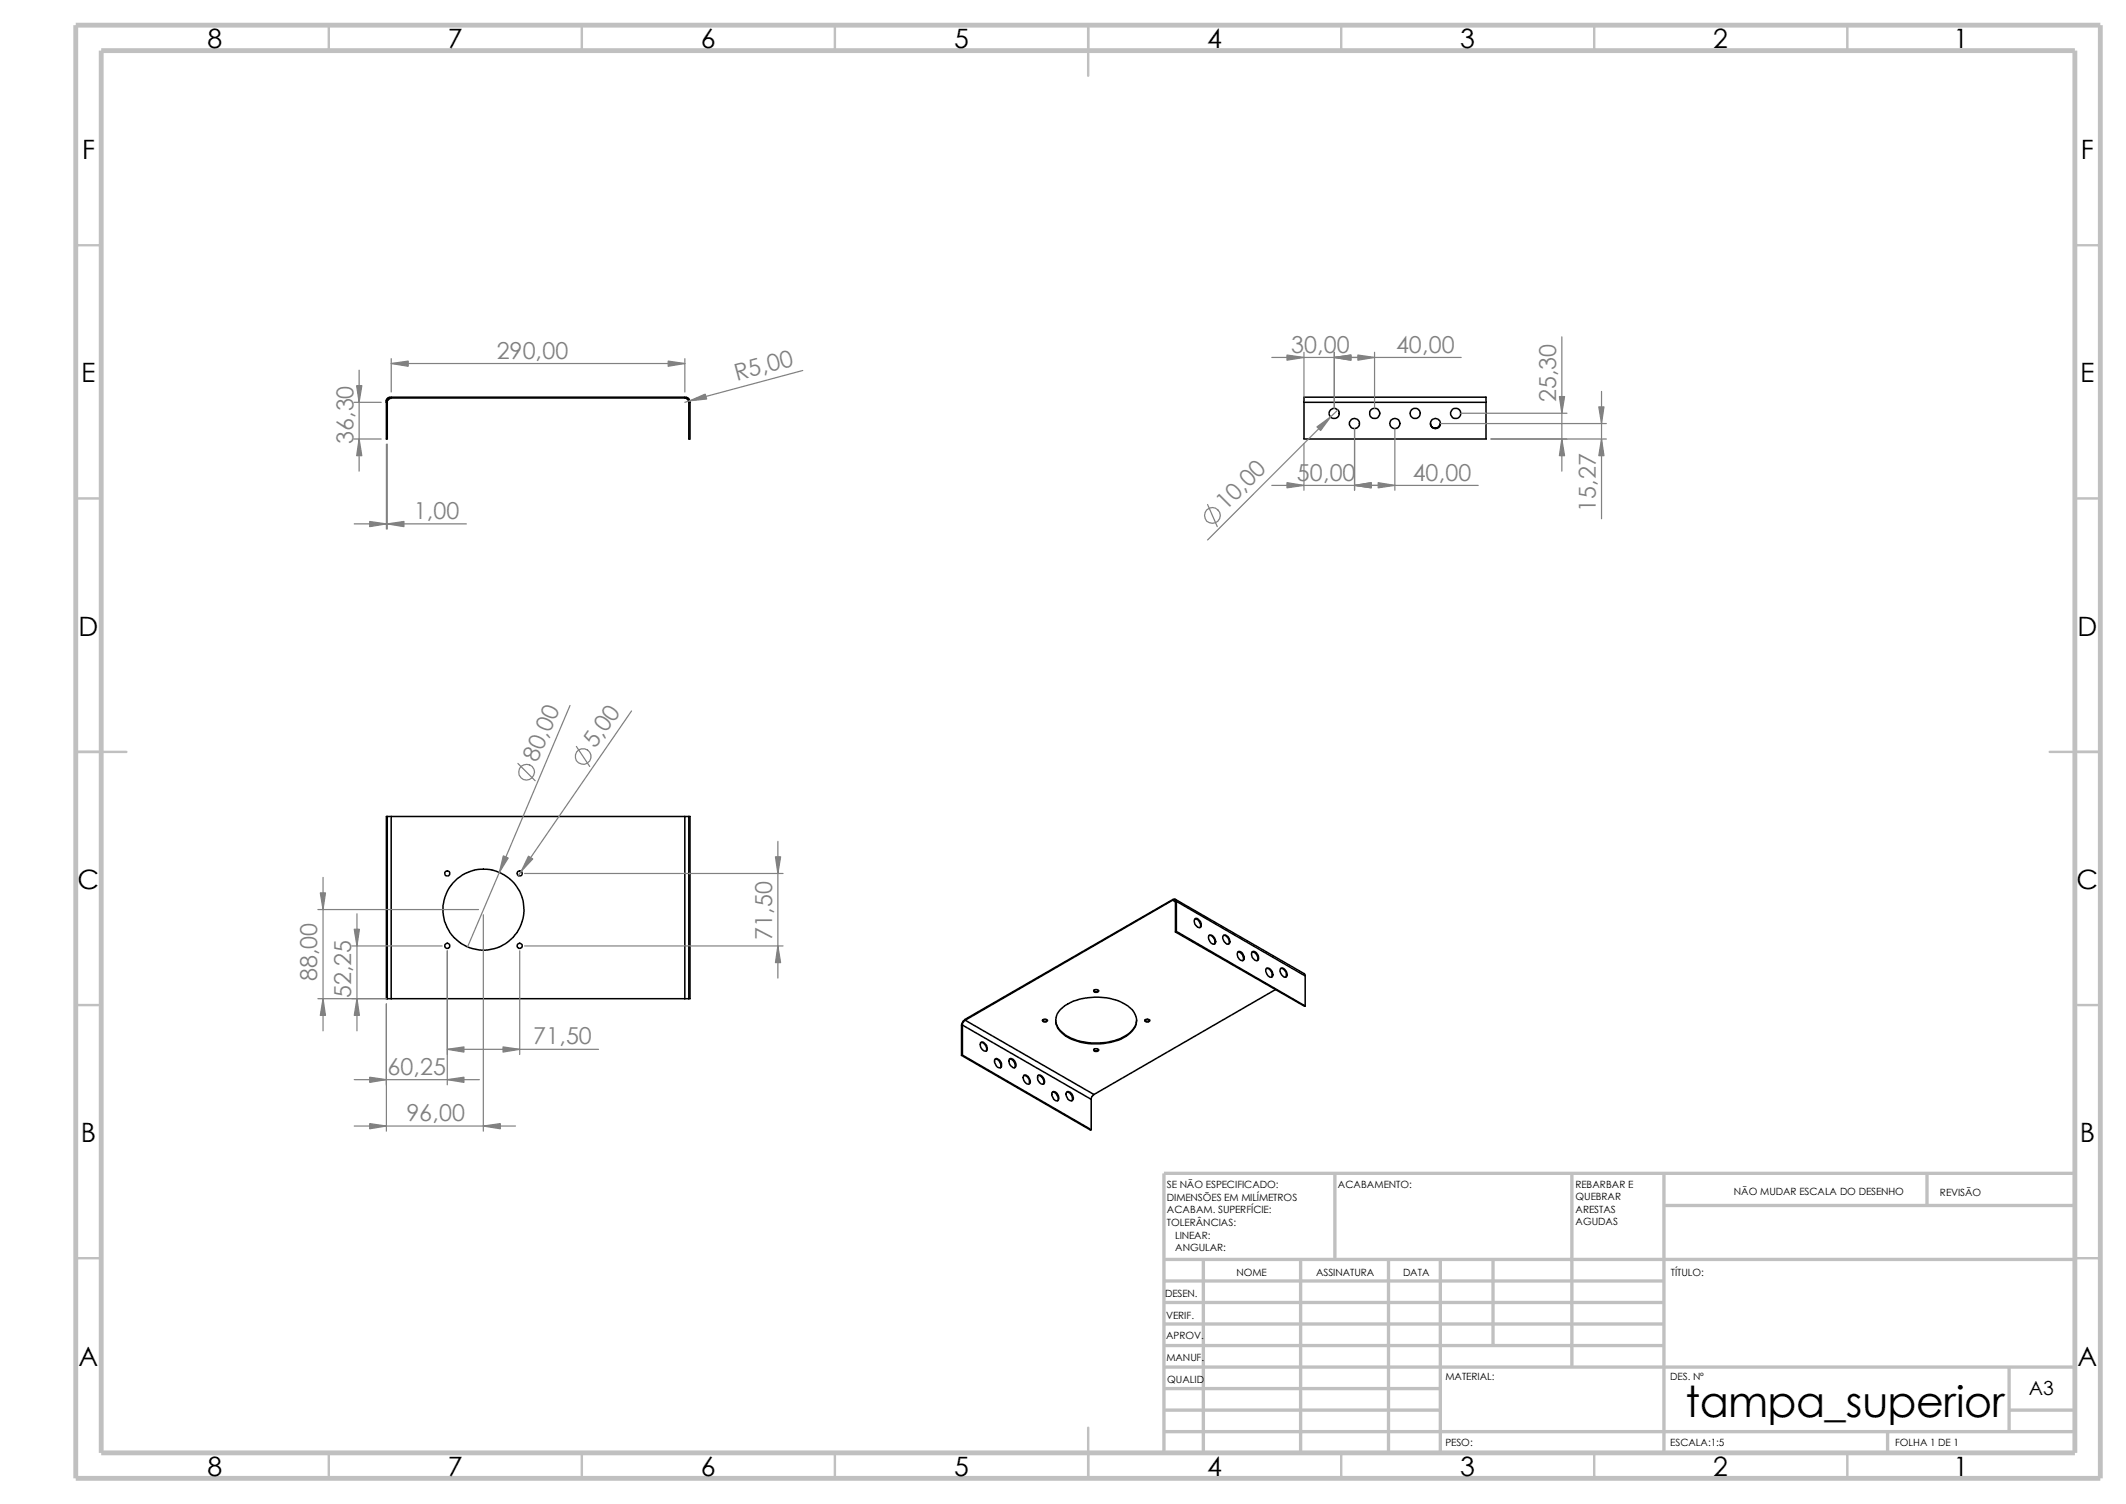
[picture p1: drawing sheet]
<svg xmlns="http://www.w3.org/2000/svg" width="297mm" height="210mm" viewBox="0 0 297 210" stroke-linecap="round" stroke-linejoin="round" font-family="sans-serif">
<g fill="none" stroke="#c0c0c0" stroke-width=".34">
<path d="M45.9 3.5v3.6M81.3 3.5v3.6M116.6 3.5v3.6M152 3.5v7.1M187.4 3.5v3.6M222.7 3.5v3.6M258.1 3.5v3.6M10.6 34.2h3.5M289.9 34.2h3.5M10.6 69.6h3.5M289.9 69.6h3.5M10.6 105h7.1"/>
<path d="M286.3 105h7.1M10.6 140.3h3.5M289.9 140.3h3.5M10.6 175.7h3.5M289.9 175.7h3.5M152 199.3v7.1M45.9 202.9v3.5M81.3 202.9v3.5M116.6 202.9v3.5M187.4 202.9v3.5M222.7 202.9v3.5M258.1 202.9v3.5"/>
</g>
<g fill="none" stroke="#c0c0c0" stroke-width=".47">
<path d="M162.6 175.9h127.3M162.6 178.9h69.9M168.1 175.9v27M181.7 175.9v27M186.5 163.8v12.1M194 175.9v27M201.2 175.9v27M208.6 175.9v12M219.6 163.8v27.1M232.5 163.8v39.1M232.5 168.3h57.4M269.2 163.8v4.5"/>
<path d="M289.9 163.8h-127.3v39.1M162.6 190.9h127.3M162.6 193.9h38.6M162.6 199.9h127.3M162.6 187.9h69.9M162.6 184.9h69.9M162.6 181.9h69.9M162.6 196.9h38.6M263.7 199.9v3M280.7 196.9h9.2M280.7 190.9v9"/>
</g>
<path d="M10.6 3.5h282.8v202.9h-282.8zM14.1 7.1h275.8v195.8h-275.8z" fill="none" stroke="#c0c0c0" stroke-width=".68" stroke-linecap="butt"/>
<g fill="none" stroke="#000" stroke-width=".21">
<path d="M53.9 56.2l.1-.3a.69 .69 0 0 1 .7-.4h41.2a.81 .81 0 0 1 .5 .7v5.1h-.2v-5.1M54.7 55.6h41.2l.3 .2 .1 .4M54.7 55.6l-.4 .1-.2 .3v5.3h-.1v-5.1M182.2 56.2v-.7h25.4v.7M182.2 56.2h25.4M182.2 56.2v5.1h25.4v-5.1M199.9 59.1l.1 .5 .5 .2 .5-.2 .2-.5M54.1 114h.6M54.1 114h-.1v25.4h.1M54.1 114v25.4M54.7 114h41M54.7 114v25.4"/>
<path d="M95.7 114h.5M95.7 114v25.4M96.2 114h.2v25.4h-.2M96.2 114v25.4M54.1 139.4h.6M54.7 139.4h41M95.7 139.4h.5M152.8 138.3a.42 .42 0 0 0 .7 0M152.9 138.2h.3l.3 .1a.33 .33 0 0 1-.4 .3 .33 .33 0 0 1-.3-.3zM163.8 125.7a.24 .24 0 0 1 .3 0 .24 .24 0 0 1 .1 .2M163.8 125.7l.4 .2M163.8 125.7l-29 16.8"/>
<path d="M164.2 125.6l18 10.4 .1 .3M164.2 125.9v4.2M164.2 130.1l18 10.4h.1M164.3 125.9a.31 .31 0 0 0-.1-.3 .31 .31 0 0 0-.4 0l-29 16.7-.3 .3-.2 .5v4.3M164.3 125.9v4.1M164.3 130l-.1 .1M164.3 130l18 10.5M164.3 125.9l18 10.4M166.9 128.3a.53 .53 0 0 1 .8 .4l.1 .3a.36 .36 0 0 1-.1 .5 .36 .36 0 0 1-.5-.2l-.3-.3-.1-.3zM166.9 128.3a.91 .91 0 0 1 .7 1.2M168.9 130.7a.57 .57 0 0 1 .9 .4v.2a.36 .36 0 0 1-.1 .5 .36 .36 0 0 1-.5-.1l-.3-.6zM168.9 130.6a.87 .87 0 0 1 .7 1.2"/>
<path d="M170.9 130.7a.57 .57 0 0 1 .8 .4l.1 .2a.35 .35 0 0 1-.2 .5 .35 .35 0 0 1-.4-.2l-.3-.5zM170.9 130.6a.87 .87 0 0 1 .7 1.2M172.9 132.9a.56 .56 0 0 1 .8 .5 .41 .41 0 0 1 0 .7 .41 .41 0 0 1-.6-.3l-.3-.5zM172.9 132.9a.82 .82 0 0 1 .7 1.2M174.9 132.9a.71 .71 0 0 1 .9 .9 .33 .33 0 0 1-.2 .4 .33 .33 0 0 1-.4-.3l-.3-.4zM174.9 132.9a.87 .87 0 0 1 .7 1.2M176.9 135.3a.57 .57 0 0 1 .9 .5v.1a.36 .36 0 0 1-.1 .5 .36 .36 0 0 1-.5-.1l-.3-.5zM176.9 135.2a.87 .87 0 0 1 .7 1.2M178.2 138.2l-25.4 14.6M178.9 135.3a.57 .57 0 0 1 .8 .5l.1 .1a.35 .35 0 0 1-.2 .5 .35 .35 0 0 1-.4-.2l-.3-.4zM178.9 135.2a.87 .87 0 0 1 .7 1.2M182.3 136.3v4.2"/>
<path d="M134.3 147.4l18 10.4 .1-.1M134.5 143.1v4.2M134.5 147.3l-.2 .1M134.5 147.3l17.9 10.4M134.5 143.1l17.9 10.4M134.8 142.5a.72 .72 0 0 0-.3 .6M134.8 142.5l18 10.3M137 145.6a.71 .71 0 0 1 .9 .7 .37 .37 0 0 1-.3 .5 .37 .37 0 0 1-.4-.3l-.3-.5zM137 145.6a.84 .84 0 0 1 .8 1.2M138.9 148l.2-.2a.86 .86 0 0 1 .7 1.3 .85 .85 0 0 1-.9-1.1zM139 147.9a.9 .9 0 0 1 .7 1.2M141 147.9a.61 .61 0 0 1 .9 .6 .36 .36 0 0 1 0 .5 .36 .36 0 0 1-.5-.1l-.4-.4-.1-.3z"/>
<path d="M141 147.9a.9 .9 0 0 1 .7 1.2M143 150.2a.86 .86 0 0 1 .7 1.2M143.1 150.1a.85 .85 0 0 1 .7 1.2 .81 .81 0 0 1-.7-1.2zM145 150.2a.71 .71 0 0 1 .9 .8 .37 .37 0 0 1-.3 .4 .37 .37 0 0 1-.4-.3l-.3-.5zM145 150.2a.86 .86 0 0 1 .7 1.2M145.6 142.5l.2 .1h.3l.2-.1M145.7 142.4a.36 .36 0 0 1 .3-.1 .36 .36 0 0 1 .3 .3 .34 .34 0 0 1-.4 .1 .34 .34 0 0 1-.2-.3zM146.9 152.6l.1-.1a.52 .52 0 0 1 .8 .4l.1 .2a.4 .4 0 0 1-.1 .6 .4 .4 0 0 1-.6-.2l-.3-.5zM147 152.5a.9 .9 0 0 1 .7 1.2M147.5 142.5a2.58 2.58 0 0 0 1.3 2 8.8 8.8 0 0 0 8.8-.1l.8-.8 .3-.6 .1-.5M148.2 140.9a7.6 7.6 0 0 1 5.8-1.6 6 6 0 0 1 4.4 2 2.21 2.21 0 0 1-.8 3.1 8.2 8.2 0 0 1-6.1 1.2 5 5 0 0 1-3.8-2.3 2.12 2.12 0 0 1 .5-2.4zM148.9 152.6a.51 .51 0 0 1 .6-.1 .51 .51 0 0 1 .3 .4 .45 .45 0 0 1 0 .8 .45 .45 0 0 1-.7-.4l-.2-.3z"/>
<path d="M149 152.5a.9 .9 0 0 1 .7 1.2M152.4 153.5v4.2M152.8 146.6a.42 .42 0 0 0 .7 0M152.8 152.8a.72 .72 0 0 0-.4 .7M152.9 146.5l.3-.1 .3 .2a.33 .33 0 0 1-.4 .2 .33 .33 0 0 1-.3-.2zM159.9 142.4l.4-.1 .3 .1a.34 .34 0 0 1-.3 .3 .34 .34 0 0 1-.4-.3zM159.9 142.5l.2 .1 .5-.1"/>
<circle cx="186.4" cy="57.8" r=".7"/>
<circle cx="189.2" cy="59.1" r=".71"/>
<circle cx="192" cy="57.7" r=".72"/>
<circle cx="194.9" cy="59.1" r=".71"/>
<circle cx="197.7" cy="57.7" r=".72"/>
<circle cx="200.5" cy="59.1" r=".7"/>
<circle cx="203.3" cy="57.7" r=".72"/>
<circle cx="62.5" cy="132.1" r=".36"/>
<circle cx="62.5" cy="122" r=".35"/>
<circle cx="67.5" cy="127" r="5.6"/>
<circle cx="72.6" cy="132.1" r=".36"/>
<circle cx="72.6" cy="122" r=".35"/>
</g>
<g fill="none" stroke="#808080" stroke-width=".17">
<path d="M49.4 56.2h3.9M50.2 51.7v14.1M54.7 50.8h41M54.7 50.1v4.6M95.7 50.1v4.6M112.1 51.7l-16.4 4.5M177.7 49.9h26.4M182.2 49.2v6.3M186.4 49.2v7.8M186.9 57.2l-18.2 18.2M189.2 59.9v8.6M192 49.2v7.8"/>
<path d="M194.9 59.9v8.6M201.2 59.1h23.2M204 57.7h14.9M218.2 47v18.8M223.7 54.7v17.7M49.4 61.3h3.9M49.5 73.2h15.7M54 62v11.9M54.1 62v11.9M168.7 70.4l1.4 3.1M177.7 67.8h28.8M182.2 62v6.5"/>
<path d="M208.3 61.3h16.1M79.6 98.5l-14.3 33.7M88.2 99.3l-15.8 23M72.3 106.6l2.5 2.4M80.5 104.2l1.9 2.8M108.7 117.5v19.1M44.4 127h22.4M44.4 139.4h9.6M45.1 122.5v21.4M49.1 132.1h12.7M49.9 127.6v16.3M62.5 132.8v18.7"/>
<path d="M67.5 127.7v30.2M72.6 132.8v14.4M73.3 132.1h36.1M73.3 122h36.1M49.5 157.2h22.5M49.5 150.7h17.5M54 140.2v17.7M62.5 146.5h21.1"/>
<circle cx="169.4" cy="72" r="1.09"/>
<circle cx="73.6" cy="107.8" r="1.1"/>
<circle cx="81.5" cy="105.6" r="1.1"/>
</g>
<g fill="#808080" stroke="#808080" stroke-width=".17">
<path d="M54.1 73.2l2.3-.4v.7z"/>
<path d="M49.8 53.8h.7l-.3 2.4z"/>
<path d="M54.7 50.8l2.3-.4v.7z"/>
<path d="M93.3 50.4l2.4 .4-2.4 .3z"/>
<path d="M50.2 61.3l.3 2.3h-.7z"/>
<path d="M51.6 72.8l2.4 .4-2.4 .3z"/>
<path d="M96.4 56l2.1-1 .2 .7z"/>
<path d="M218.2 61.3l.4 2.3h-.8z"/>
<path d="M184 59.6l1.9-1.4-1.4 1.9z"/>
<path d="M217.8 55.4h.8l-.4 2.3z"/>
<path d="M186.4 49.9l2.3-.3v.7z"/>
<path d="M179.8 49.6l2.4 .3-2.4 .4z"/>
<path d="M189.7 49.6l2.3 .3-2.3 .4z"/>
<path d="M189.2 67.8l2.4-.4v.7z"/>
<path d="M179.8 67.4l2.4 .4-2.4 .3z"/>
<path d="M192.5 67.4l2.4 .4-2.4 .3z"/>
<path d="M223.7 61.3l.4 2.3h-.7z"/>
<path d="M223.4 56.8h.7l-.4 2.3z"/>
<path d="M62.5 146.5l2.3-.3v.7z"/>
<path d="M70.3 119.5l.7 .3-1.2 2z"/>
<path d="M73.8 119.5l.6 .4-1.6 1.8z"/>
<path d="M70.3 146.2l2.3 .3-2.3 .4z"/>
<path d="M67.5 157.2l2.4-.3v.7z"/>
<path d="M51.6 156.9l2.4 .3-2.4 .4z"/>
<path d="M44.7 124.7h.8l-.4 2.3z"/>
<path d="M45.1 139.4l.4 2.4h-.8z"/>
<path d="M62.5 150.7l2.3-.3v.7z"/>
<path d="M51.6 150.4l2.4 .3-2.4 .4z"/>
<path d="M49.5 129.8h.7l-.3 2.3z"/>
<path d="M49.9 139.4l.3 2.4h-.7z"/>
<path d="M108.7 132.1l.4 2.3h-.8z"/>
<path d="M108.3 119.6h.8l-.4 2.4z"/>
</g>
<text font-size="6" x="235.5" y="197.8">tampa_superior</text>
<g font-size="3.7">
<text x="29" y="6.7">8</text>
<text x="62.6" y="6.7">7</text>
<text x="97.9" y="6.7">6</text>
<text x="133.3" y="6.7">5</text>
<text x="168.7" y="6.7">4</text>
<text x="204" y="6.7">3</text>
<text x="239.3" y="6.7">2</text>
<text x="272.9" y="6.7">1</text>
<text x="11.5" y="22.1">F</text>
<text x="290.7" y="22.1">F</text>
<text x="11.3" y="53.4">E</text>
<text x="290.6" y="53.4">E</text>
<text x="11" y="88.8">D</text>
<text x="290.2" y="88.8">D</text>
<text x="10.8" y="124.1">C</text>
<text x="290.1" y="124.1">C</text>
<text x="11.3" y="159.5">B</text>
<text x="290.5" y="159.5">B</text>
<text x="11" y="190.8">A</text>
<text x="290.2" y="190.8">A</text>
<text x="29" y="206.1">8</text>
<text x="62.6" y="206.1">7</text>
<text x="97.9" y="206.1">6</text>
<text x="133.3" y="206.1">5</text>
<text x="168.7" y="206.1">4</text>
<text x="204" y="206.1">3</text>
<text x="239.3" y="206.1">2</text>
<text x="272.9" y="206.1">1</text>
</g>
<g font-size="3.3" fill="#808080">
<text x="69.4" y="50.1">290,00</text>
<text x="102.9" y="53.2" transform="rotate(-15 102.9 53.2)">R5,00</text>
<text x="180.4" y="49.2">30,00</text>
<text x="195" y="49.2">40,00</text>
<text x="217.4" y="56.2" transform="rotate(-90 217.4 56.2)">25,30</text>
<text x="49.4" y="62" transform="rotate(-90 49.4 62)">36,30</text>
<text x="171.2" y="71.3" transform="rotate(-45 171.2 71.3)">10,00</text>
<text x="181.2" y="67.1">50,00</text>
<text x="197.4" y="67.1">40,00</text>
<text x="222.9" y="71.5" transform="rotate(-90 222.9 71.5)">15,27</text>
<text x="57.8" y="72.5">1,00</text>
<text x="75.1" y="106.5" transform="rotate(-67 75.1 106.5)">80,00</text>
<text x="83.1" y="104.7" transform="rotate(-56 83.1 104.7)">5,00</text>
<text x="107.9" y="131.2" transform="rotate(-90 107.9 131.2)">71,50</text>
<text x="44.3" y="137" transform="rotate(-90 44.3 137)">88,00</text>
<text x="49.1" y="139.4" transform="rotate(-90 49.1 139.4)">52,25</text>
<text x="74.5" y="145.8">71,50</text>
<text x="54.1" y="150.1">60,25</text>
<text x="56.8" y="156.5">96,00</text>
</g>
<text font-size="2.7" x="283.4" y="194.8">A3</text>
<g font-size="1.4">
<text x="163" y="165.9">SE NÃO ESPECIFICADO:</text>
<text x="163" y="167.6">DIMENSÕES EM MILÍMETROS</text>
<text x="186.9" y="165.9">ACABAMENTO:</text>
<text x="220.1" y="165.8">REBARBAR E</text>
<text x="220.1" y="167.6">QUEBRAR</text>
<text x="242.2" y="166.8">NÃO MUDAR ESCALA DO DESENHO</text>
<text x="271" y="167">REVISÃO</text>
<text x="163" y="171.2">TOLERÂNCIAS:</text>
<text x="163" y="169.4">ACABAM. SUPERFÍCIE:</text>
<text x="164.2" y="172.9">LINEAR:</text>
<text x="220.1" y="171.1">AGUDAS</text>
<text x="220.1" y="169.3">ARESTAS</text>
<text x="164.2" y="174.7">ANGULAR:</text>
<text x="172.7" y="178.2">NOME</text>
<text x="183.8" y="178.1">ASSINATURA</text>
<text x="196" y="178.1">DATA</text>
<text x="233.4" y="178.1">TÍTULO:</text>
<text x="162.8" y="181.1">DESEN.</text>
<text x="162.9" y="184.1">VERIF.</text>
<text x="162.9" y="187">APROV.</text>
<text x="162.9" y="190">MANUF.</text>
<text x="163.1" y="193.1">QUALID</text>
<text x="201.9" y="192.7">MATERIAL:</text>
<text x="233.3" y="192.7">DES. Nº</text>
<text x="201.9" y="201.9">PESO:</text>
<text x="233.3" y="201.9">ESCALA:1:5</text>
<text x="264.7" y="201.9">FOLHA 1 DE 1</text>
</g>
</svg>
